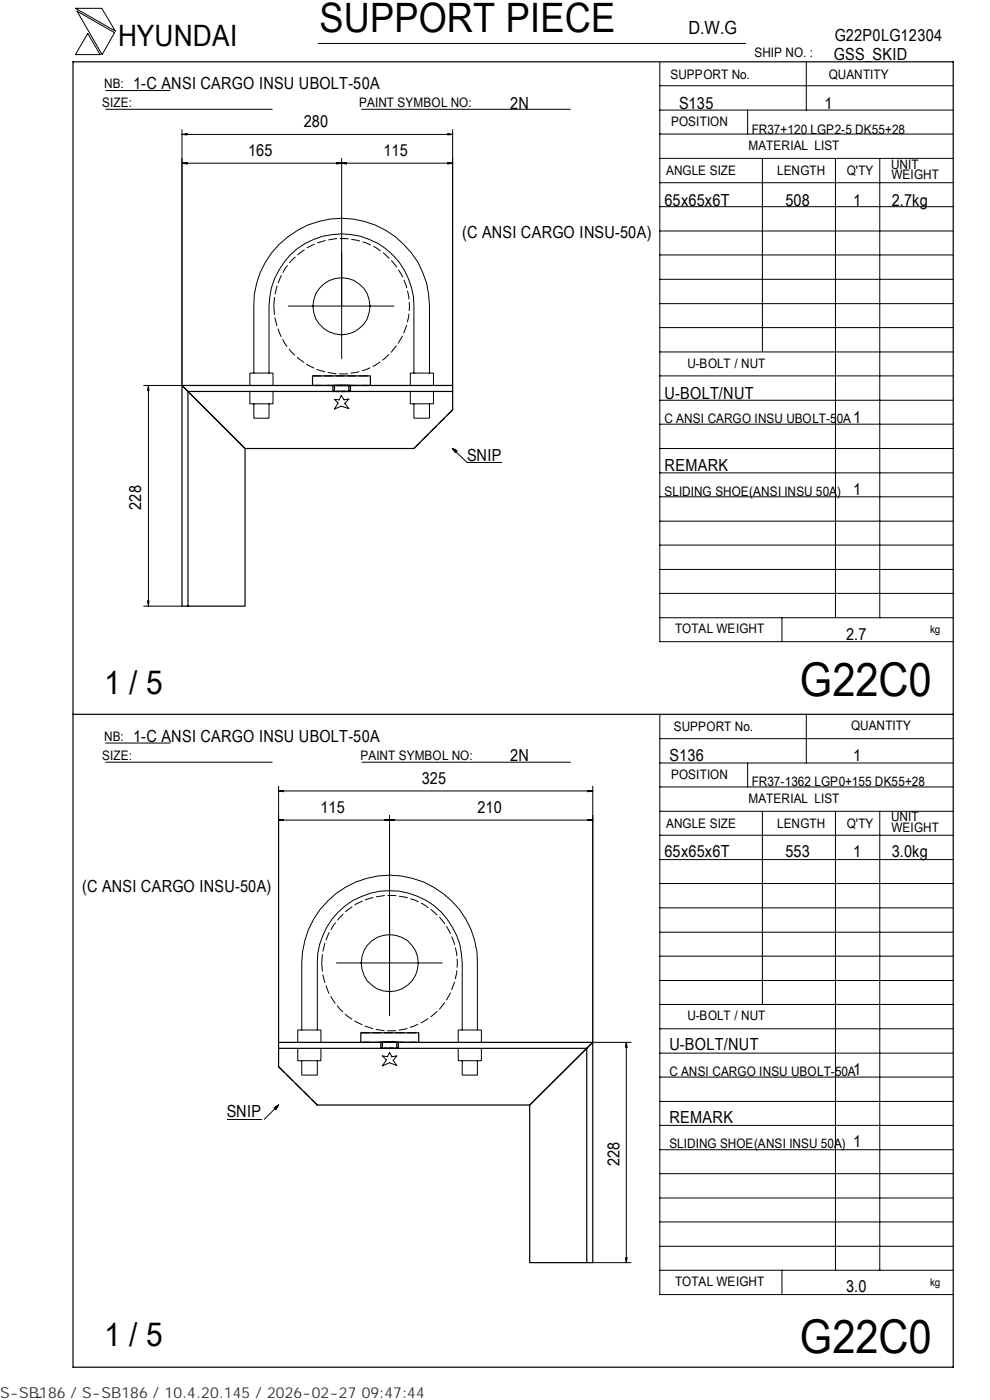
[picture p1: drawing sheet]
<svg xmlns="http://www.w3.org/2000/svg" width="210mm" height="297mm" viewBox="0 0 210 297" stroke-linecap="round" stroke-linejoin="round" font-family="sans-serif">
<g fill="none" stroke="#000" stroke-width=".21">
<path d="M16 1.8h5.6l2.9 4.8zM16.3 2.4l8 4.5-2.6 4.7zM18.6 7.1l2.6 4.5h-5.2zM22.4 19.2h13.7M67.5 9.2h90.6M139.9 18.2h62.3M139.9 13.2v122.9h62.3M171 13.1v10.3M22.4 23.2h35.3M38.6 27.5v54.3h-8.1M38.6 28.5l1.1-.1v.2zM38.6 28.5h57.4"/>
<path d="M38.6 34.6l1.1-.1v.3zM38.6 34.6h57.4M39.4 28.4v.2M39.4 34.5v.2M71.4 34.5l1.1 .1-1.1 .2zM71.7 34.5v.2M72.5 33.6v42.5M72.5 34.6l1-.1v.3zM73.1 34.5v.2M76.7 23.2h44.3M95 34.5l1 .1-1 .2zM95 28.4l1 .1-1 .1z"/>
<path d="M95.3 28.4v.2M95.3 34.5v.2M96 27.5v54.3M139.9 38.8h62.3M139.9 33.6h62.3M139.9 28.4h62.3M139.9 23.4h62.3M158.6 23.4v5M161.7 33.6v41M177.2 33.7v97.4M186.6 33.7v97.4M139.9 59.3h62.3"/>
<path d="M139.9 54.1h62.3M139.9 49h62.3M139.9 43.8h62.3M53.8 79.2v-14.3a18.6 18.6 0 0 1 18.7-18.6 18.6 18.6 0 0 1 18.6 18.6v14.3M57.1 79.2v-14.3a15.4 15.4 0 0 1 15.3-15.3 15.4 15.4 0 0 1 15.4 15.3v14.3M61.1 64.9h22.5M139.9 79.7h62.3M139.9 74.7h62.3M139.9 69.5h62.3M139.9 64.4h62.3M31.4 82.5h.2M31.5 81.8l.1 1h-.3z"/>
<path d="M31.5 81.8v46.8M53 83v2.7h4.9v-2.7M53 81.8v-2.6h4.9v2.6M53.8 85.7v3h3.3v-3M70.9 84.7l1.1 .1 .4-.9 .6 .9 1-.1-.9 .9 .9 1.1-1.6-.5-1.5 .6 .8-1.3zM87 83v2.7h4.9v-2.7M87 81.8v-2.6h4.9v2.6M87.8 85.7v3h3.3v-3M96 95.2l.9 .5-.3 .3zM96 95.2l3 2.9M99.1 98.1h7.3M139.9 95.2h62.3"/>
<path d="M139.9 90h62.3M139.9 84.9h62.3M139.9 100.3h62.3M139.9 115.6h62.3M139.9 110.6h62.3M139.9 105.4h62.3M30.5 128.6h8.1M31.3 127.5h.3l-.1 1.1zM31.4 127.8h.2M139.9 131.1h62.3M139.9 125.9h62.3M139.9 120.8h62.3"/>
<path d="M165.9 131.1v5M22.4 157.6h13.7M139.9 151.7v122.9h62.3M139.9 156.7h62.3M171 151.5v10.4M22.4 161.7h35.3M59.1 166.8v54.3M59.1 167.8l1-.1v.3zM59.1 167.8h66.6M59.1 174l1-.1v.2zM59.1 174h66.6M59.8 167.8v.1"/>
<path d="M59.8 173.9v.2M76.8 161.7h44.2M81.6 173.9l2 .2v-.2l-2 .2zM81.9 173.9v.2M82.6 173v42.5M83.4 173.9v.2M124.6 173.9l1.1 .1-1.1 .1zM124.6 167.7l1.1 .1-1.1 .2zM125 167.8v.1M125 173.9v.2M125.7 166.8v54.3h8.1M139.9 177.2h62.3"/>
<path d="M139.9 172.1h62.3M139.9 167h62.3M139.9 161.9h62.3M158.6 161.9v5.1M161.7 172.1v41M177.2 172.2v97.3M186.6 172.2v97.3M139.9 182.4h62.3M139.9 197.8h62.3M139.9 192.6h62.3M139.9 187.4h62.3M64 218.5v-14.2a18.6 18.6 0 0 1 18.6-18.6 18.6 18.6 0 0 1 18.7 18.6v14.2"/>
<path d="M67.3 218.5v-14.2a15.4 15.4 0 0 1 15.4-15.3 15.4 15.4 0 0 1 15.3 15.3v14.2M71.4 204.3h22.4M139.9 218.3h62.3M139.9 213.1h62.3M139.9 208h62.3M139.9 202.9h62.3M48.1 237.4h7.4M58.2 235l.9-.6-.6 1zM59.1 234.4l-3.1 3.1M63.2 222.4v2.6h4.9v-2.6M63.2 221.1v-2.6h4.9v2.6M64 225v3.1h3.3v-3.1"/>
<path d="M81.1 224l1.1 .2 .4-.9 .5 .9 1-.2-.7 .9 .7 1.1-1.5-.5-1.5 .6 .8-1.2zM97.2 222.4v2.6h4.9v-2.6M97.2 221.1v-2.6h4.9v2.6M98 225v3.1h3.3v-3.1M132.7 221.8h.2M132.8 221.1l.2 1.1h-.3zM132.8 221.1v46.8M139.9 238.7h62.3M139.9 233.7h62.3M139.9 228.5h62.3M139.9 223.4h62.3M139.9 259.2h62.3"/>
<path d="M139.9 254.2h62.3M139.9 249h62.3M139.9 243.9h62.3M125.7 267.9h8.1M132.7 266.9h.3l-.2 1zM132.7 267.2h.2M139.9 269.5h62.3M139.9 264.4h62.3M165.9 269.5v5.1M8.8 296.4l-1 .1"/>
<circle cx="72.4" cy="65" r="6"/>
<circle cx="82.7" cy="204.3" r="6.1"/>
</g>
<path d="M15.5 13.1h186.7v277h-186.7zM66.3 81.8v-2.1h12.3v2.1M96 83v3.9l-8.2 8.3h-35.8l-13.4-13.4h57.4v1.2h-56.1v45.6h12.1v-33.4l-13.4-13.4v46.8h1.3M15.5 151.5h186.7M59.1 222.4v3.9l8.2 8.1h45l12.1-12M59.1 221.1h66.6l-1.3 1.3h-65.3zM76.5 221.1v-2h12.3v2M124.4 222.4v45.5h-12.1v-33.5l13.4-13.3v46.8h-1.3" fill="none" stroke="#000" stroke-width=".25"/>
<path d="M70.9 81.8h3.1M74 83h-3.1M81.1 221.1h3M84.1 222.4h-3" fill="none" stroke="#000" stroke-width=".25" stroke-dasharray="1.7 .5" stroke-linecap="butt"/>
<g fill="none" stroke="#000" stroke-width=".25" stroke-dasharray="1.9 .6" stroke-linecap="butt">
<path d="M66.3 79.7h12.3M66.3 81.8h12.3h-12.3M70.6 81.8h3.7M73.6 81.8h.4v1.2h-3.1v-1.2h2.7M74.2 81.8h.1v1.2h-3.7v-1.2h3.6M74.3 83h-3.7M87.8 95.2l8.2-8.3M76.5 219.1h12.3M59.1 226.3l8.2 8.1M76.5 221.1h12.3h-12.3M80.8 221.1h3.7M83.7 221.1h.4v1.3h-3v-1.3h2.6"/>
<path d="M84.3 221.1h.2v1.3h-3.7v-1.3h3.5M84.5 222.4h-3.7"/>
</g>
<path d="M96.1 95.2h.8v.8h-.8zM58.2 234.5h.9v.9h-.9z" fill="#000"/>
<path d="M58.1 64.9a14.4 14.4 0 0 0 19.5 13.5 14.4 14.4 0 0 0 5.4-23.1 14.4 14.4 0 0 0-23.5 3.4l-.8 2-.5 2.1-.1 2.1M68.2 204.3a14.4 14.4 0 0 0 17.6 14.1 14.4 14.4 0 0 0 9.8-20.3 14.4 14.4 0 0 0-22-5 14.5 14.5 0 0 0-5.4 11.2" fill="none" stroke="#000" stroke-width=".21" stroke-dasharray="1.9 .6" stroke-linecap="butt"/>
<g font-size="9.9">
<text x="169.7" y="147.6">G22C0</text>
<text x="169.7" y="286.9">G22C0</text>
</g>
<text font-size="8.6" x="67.7" y="6.9">SUPPORT PIECE</text>
<g font-size="7">
<text x="22.1" y="147.2">1 / 5</text>
<text x="22.1" y="285.6">1 / 5</text>
</g>
<text font-size="6.3" x="25.1" y="9.8">HYUNDAI</text>
<text font-size="3.9" x="146" y="7.3">D.W.G</text>
<g font-size="3.5">
<text x="177" y="8.7">G22P0LG12304</text>
<text x="176.9" y="12.8">GSS_SKID</text>
<text x="28.3" y="19">1-C ANSI CARGO INSU UBOLT-50A</text>
<text x="108.2" y="23.1">2N</text>
<text x="144" y="23.1">S135</text>
<text x="174.8" y="23.1">1</text>
<text x="64.4" y="27">280</text>
<text x="52.7" y="33.2">165</text>
<text x="81.4" y="33.2">115</text>
<text x="141" y="43.6">65x65x6T</text>
<text x="166.6" y="43.6">508</text>
<text x="180.9" y="43.6">1</text>
<text x="189.1" y="43.6">2.7kg</text>
<text x="98" y="50.5">(C ANSI CARGO INSU-50A)</text>
<text x="141" y="84.6">U-BOLT/NUT</text>
<text x="180.9" y="89.7">1</text>
<text x="99.1" y="97.7">SNIP</text>
<text x="141" y="99.9">REMARK</text>
<text x="180.9" y="105.1">1</text>
<text x="30" y="108.1" transform="rotate(-90 30 108.1)">228</text>
<text x="179.5" y="135.8">2.7</text>
<text x="28.3" y="157.3">1-C ANSI CARGO INSU UBOLT-50A</text>
<text x="108.2" y="161.4">2N</text>
<text x="142" y="161.4">S136</text>
<text x="180.9" y="161.4">1</text>
<text x="89.5" y="166.4">325</text>
<text x="68" y="172.5">115</text>
<text x="101.3" y="172.5">210</text>
<text x="141" y="181.9">65x65x6T</text>
<text x="166.6" y="181.9">553</text>
<text x="180.9" y="181.9">1</text>
<text x="189.1" y="181.9">3.0kg</text>
<text x="17.4" y="189.3">(C ANSI CARGO INSU-50A)</text>
<text x="142" y="222.8">U-BOLT/NUT</text>
<text x="180.9" y="228">1</text>
<text x="48.1" y="237">SNIP</text>
<text x="142" y="238.3">REMARK</text>
<text x="180.9" y="243.3">1</text>
<text x="131.4" y="247.4" transform="rotate(-90 131.4 247.4)">228</text>
<text x="179.5" y="274.1">3.0</text>
</g>
<text font-size="3.2" fill="#323232" x="0" y="296.6">S-SB186 / S-SB186 / 10.4.20.145 / 2026-02-27 09:47:44</text>
<g font-size="2.8">
<text x="142.2" y="16.8">SUPPORT No.</text>
<text x="160" y="12.2">SHIP NO. :</text>
<text x="175.8" y="16.7">QUANTITY</text>
<text x="21.7" y="22.8">SIZE:</text>
<text x="22.1" y="18.7">NB:</text>
<text x="76.2" y="22.8">PAINT SYMBOL NO:</text>
<text x="142.3" y="26.8">POSITION</text>
<text x="159.4" y="28.4">FR37+120 LGP2-5 DK55+28</text>
<text x="158.8" y="31.7">MATERIAL LIST</text>
<text x="189" y="35.8">UNIT</text>
<text x="141.3" y="37.2">ANGLE SIZE</text>
<text x="164.8" y="37.1">LENGTH</text>
<text x="179.6" y="37.1">Q'TY</text>
<text x="189.1" y="38">WEIGHT</text>
<text x="145.8" y="78">U-BOLT / NUT</text>
<text x="141" y="89.8">C ANSI CARGO INSU UBOLT-50A</text>
<text x="141" y="105.2">SLIDING SHOE(ANSI INSU 50A)</text>
<text x="143.2" y="134.4">TOTAL WEIGHT</text>
<text x="142.9" y="155">SUPPORT No.</text>
<text x="180.5" y="154.9">QUANTITY</text>
<text x="21.7" y="161.3">SIZE:</text>
<text x="22.1" y="157.1">NB:</text>
<text x="76.5" y="161.2">PAINT SYMBOL NO:</text>
<text x="142.3" y="165.3">POSITION</text>
<text x="159.4" y="166.7">FR37-1362 LGP0+155 DK55+28</text>
<text x="158.8" y="170.3">MATERIAL LIST</text>
<text x="141.3" y="175.7">ANGLE SIZE</text>
<text x="164.8" y="175.6">LENGTH</text>
<text x="179.6" y="175.6">Q'TY</text>
<text x="189" y="174.2">UNIT</text>
<text x="189.1" y="176.5">WEIGHT</text>
<text x="145.8" y="216.5">U-BOLT / NUT</text>
<text x="142" y="228.2">C ANSI CARGO INSU UBOLT-50A</text>
<text x="142" y="243.5">SLIDING SHOE(ANSI INSU 50A)</text>
<text x="143.2" y="272.9">TOTAL WEIGHT</text>
</g>
<g font-size="2.3">
<text x="197.3" y="134.3">kg</text>
<text x="197.3" y="272.8">kg</text>
</g>
</svg>
